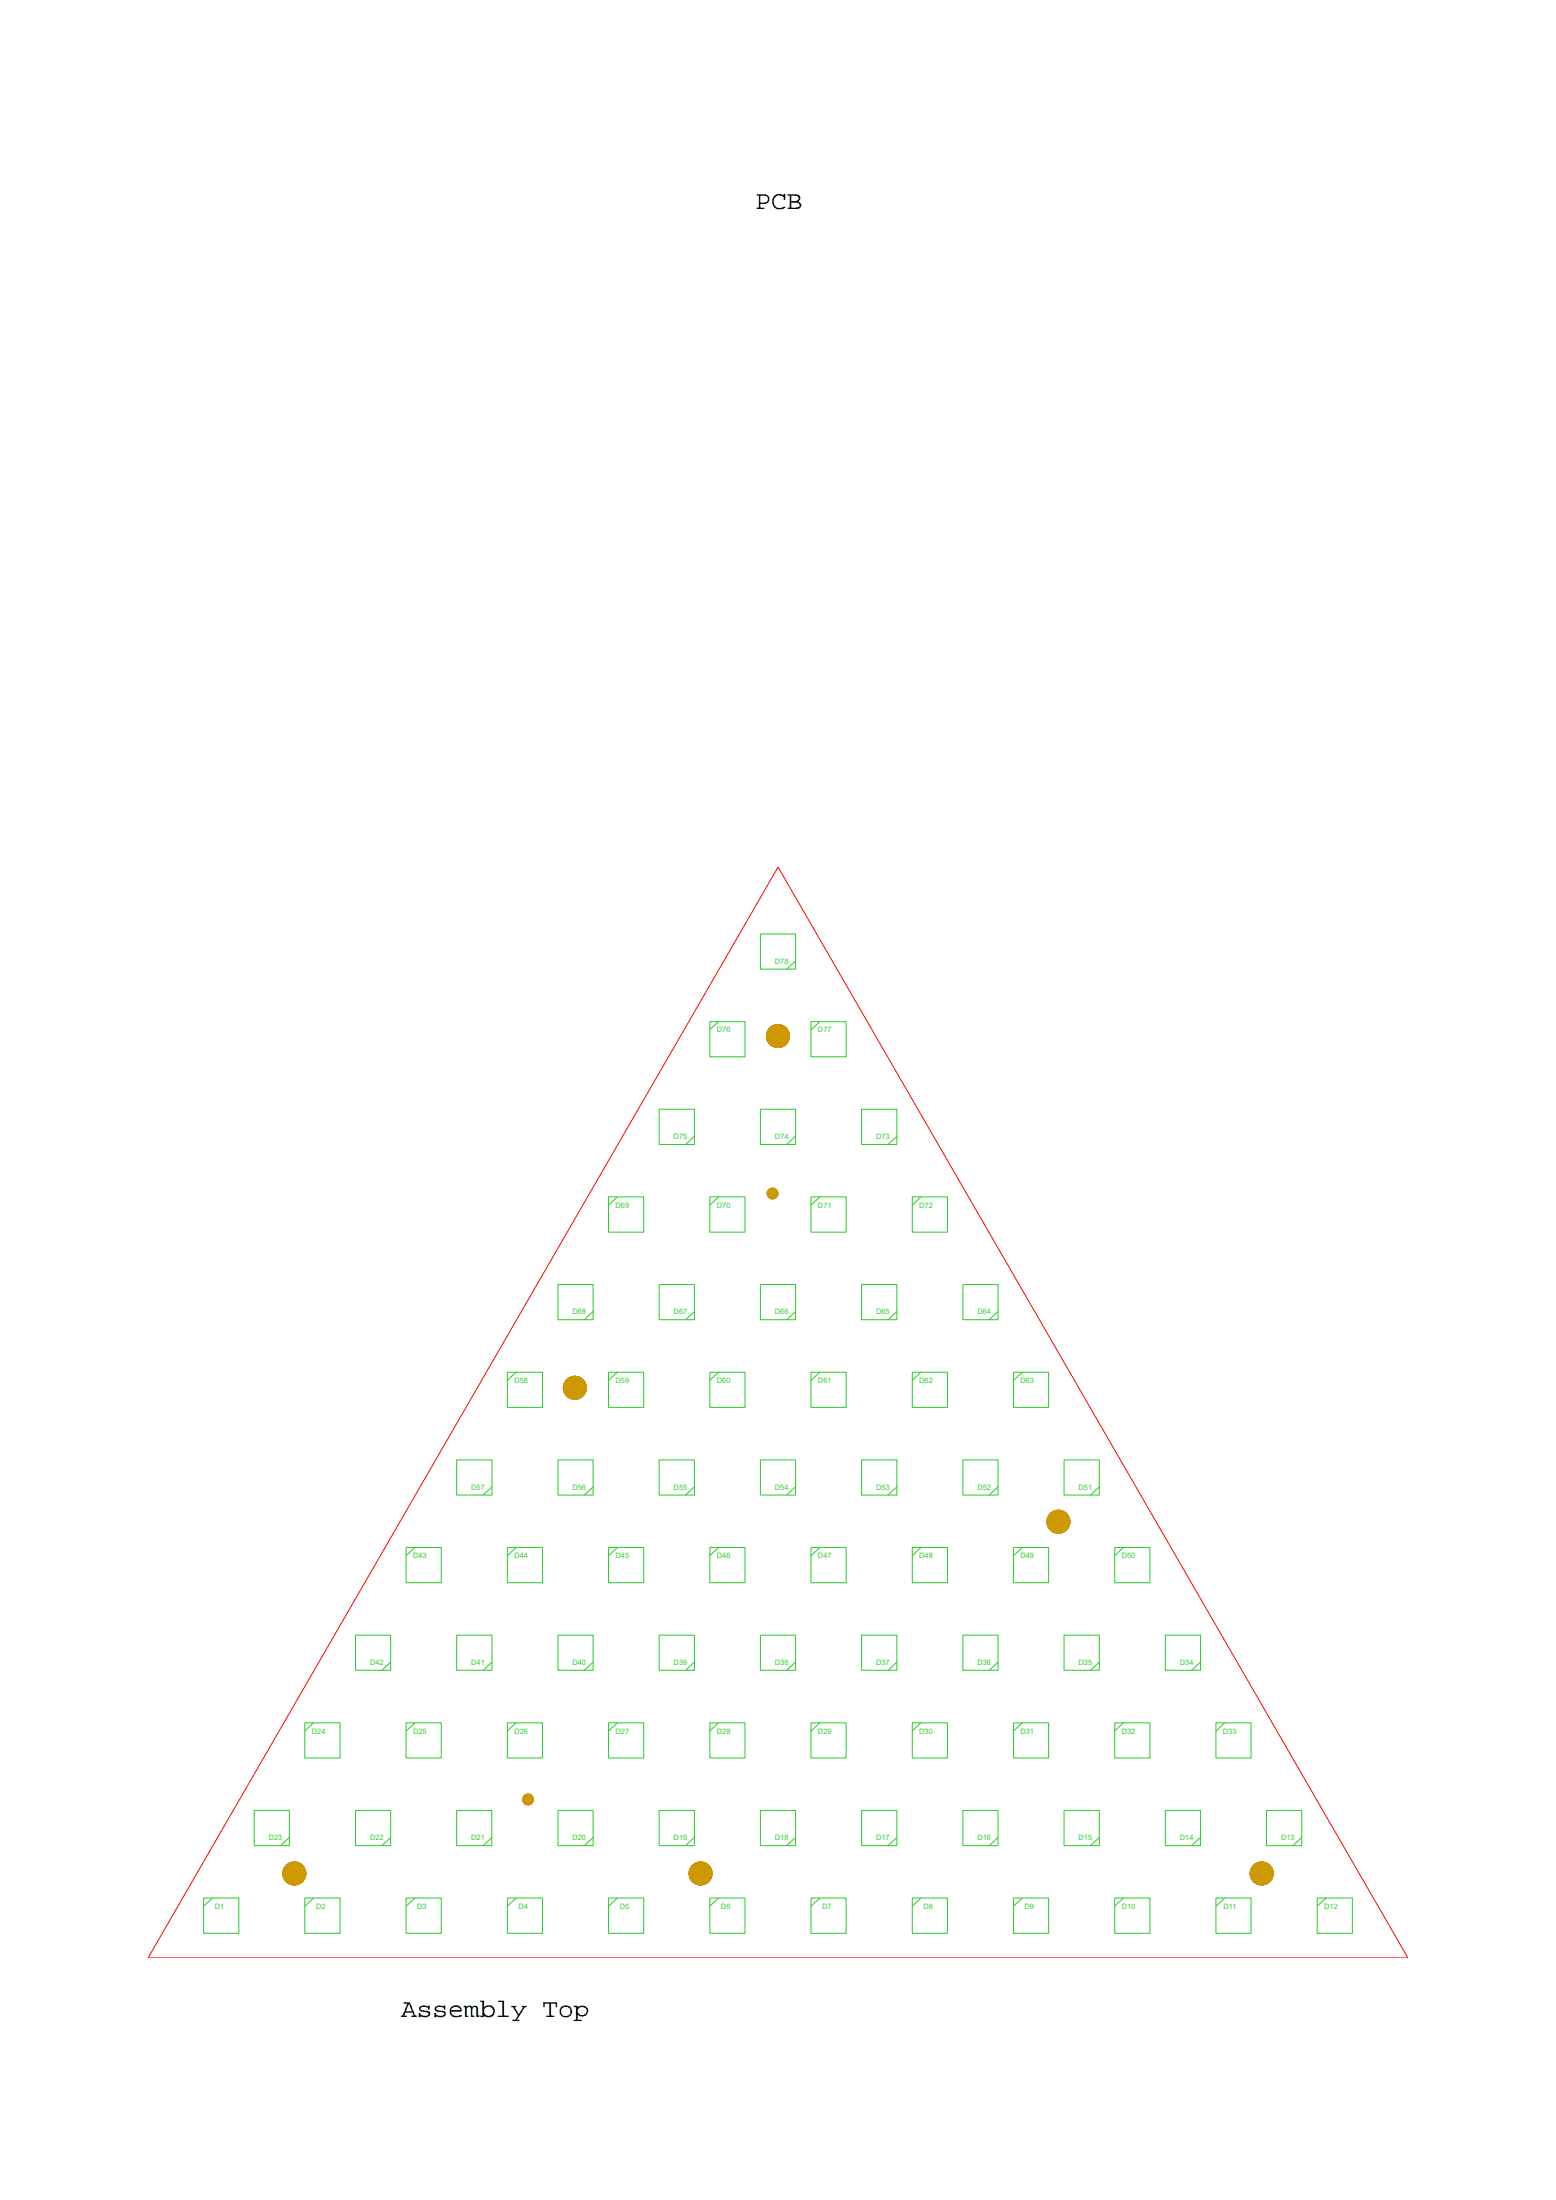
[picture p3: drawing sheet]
<svg xmlns="http://www.w3.org/2000/svg" width="210mm" height="297mm" viewBox="0 0 210 297" stroke-linecap="round" stroke-linejoin="round" font-family="sans-serif">
<!-- layer: 3 -->
<g fill="none" stroke="#3c3" stroke-width=".14">
<path d="M95.8 137.9h4.7v4.8h-4.7zM97 137.9l-1.2 1.1M102.6 126.1h4.8v4.7h-4.8zM107.4 129.7l-1.2 1.1M109.4 137.9h4.8v4.8h-4.8zM110.6 137.9l-1.1 1.1M89 149.7h4.7v4.8h-4.7zM93.7 153.4l-1.2 1.1M102.6 149.7h4.8v4.8h-4.8zM107.4 153.4l-1.2 1.1M116.3 149.7h4.7v4.8h-4.7zM121 153.4l-1.1 1.1"/>
<path d="M75.3 173.4h4.7v4.8h-4.7zM80 177.1l-1.1 1.1M82.1 161.6h4.8v4.7h-4.8zM83.3 161.6l-1.2 1.1M89 173.4h4.7v4.8h-4.7zM93.7 177.1l-1.2 1.1M95.8 161.6h4.7v4.7h-4.7zM97 161.6l-1.2 1.1M102.6 173.4h4.8v4.8h-4.8zM107.4 177.1l-1.2 1.1M109.4 161.6h4.8v4.7h-4.8zM110.6 161.6l-1.1 1.1"/>
<path d="M116.3 173.4h4.7v4.8h-4.7zM121 177.1l-1.1 1.1M123.1 161.6h4.8v4.7h-4.8zM124.3 161.6l-1.2 1.1M129.9 173.4h4.8v4.8h-4.8zM134.7 177.1l-1.2 1.1M61.6 197.1h4.8v4.7h-4.8zM68.5 185.2h4.7v4.8h-4.7zM69.6 185.2l-1.1 1.1M75.3 197.1h4.7v4.7h-4.7zM82.1 185.2h4.8v4.8h-4.8zM83.3 185.2l-1.2 1.1"/>
<path d="M89 197.1h4.7v4.7h-4.7zM95.8 185.2h4.7v4.8h-4.7zM97 185.2l-1.2 1.1M102.6 197.1h4.8v4.7h-4.8zM109.4 185.2h4.8v4.8h-4.8zM110.6 185.2l-1.1 1.1M116.3 197.1h4.7v4.7h-4.7zM123.1 185.2h4.8v4.8h-4.8zM124.3 185.2l-1.2 1.1M129.9 197.1h4.8v4.7h-4.8zM136.8 185.2h4.7v4.8h-4.7zM138 185.2l-1.2 1.1"/>
<path d="M143.6 197.1h4.8v4.7h-4.8zM54.8 208.9h4.7v4.8h-4.7zM56 208.9l-1.2 1.1M66.4 200.7l-1.2 1.1M68.5 208.9h4.7v4.8h-4.7zM69.6 208.9l-1.1 1.1M80 200.7l-1.1 1.1M82.1 208.9h4.8v4.8h-4.8zM83.3 208.9l-1.2 1.1M93.7 200.7l-1.2 1.1M95.8 208.9h4.7v4.8h-4.7zM97 208.9l-1.2 1.1"/>
<path d="M107.4 200.7l-1.2 1.1M109.4 208.9h4.8v4.8h-4.8zM110.6 208.9l-1.1 1.1M121 200.7l-1.1 1.1M123.1 208.9h4.8v4.8h-4.8zM124.3 208.9l-1.2 1.1M134.7 200.7l-1.2 1.1M136.8 208.9h4.7v4.8h-4.7zM138 208.9l-1.2 1.1M148.3 200.7l-1.1 1.1M150.4 208.9h4.8v4.8h-4.8zM151.6 208.9l-1.2 1.1"/>
<path d="M41.1 232.6h4.8v4.7h-4.8zM42.3 232.6l-1.1 1.1M48 220.7h4.7v4.8h-4.7zM52.7 224.4l-1.2 1.1M54.8 232.6h4.7v4.7h-4.7zM56 232.6l-1.2 1.1M61.6 220.7h4.8v4.8h-4.8zM66.4 224.4l-1.2 1.1M68.5 232.6h4.7v4.7h-4.7zM69.6 232.6l-1.1 1.1M75.3 220.7h4.7v4.8h-4.7zM80 224.4l-1.1 1.1"/>
<path d="M82.1 232.6h4.8v4.7h-4.8zM83.3 232.6l-1.2 1.1M89 220.7h4.7v4.8h-4.7zM93.7 224.4l-1.2 1.1M95.8 232.6h4.7v4.7h-4.7zM97 232.6l-1.2 1.1M102.6 220.7h4.8v4.8h-4.8zM107.4 224.4l-1.2 1.1M109.4 232.6h4.8v4.7h-4.8zM110.6 232.6l-1.1 1.1M116.3 220.7h4.7v4.8h-4.7zM121 224.4l-1.1 1.1"/>
<path d="M123.1 232.6h4.8v4.7h-4.8zM124.3 232.6l-1.2 1.1M129.9 220.7h4.8v4.8h-4.8zM134.7 224.4l-1.2 1.1M136.8 232.6h4.7v4.7h-4.7zM138 232.6l-1.2 1.1M143.6 220.7h4.8v4.8h-4.8zM148.3 224.4l-1.1 1.1M150.4 232.6h4.8v4.7h-4.8zM151.6 232.6l-1.2 1.1M157.3 220.7h4.7v4.8h-4.7zM162 224.4l-1.2 1.1"/>
<path d="M164.1 232.6h4.7v4.7h-4.7zM165.3 232.6l-1.2 1.1M27.5 256.2h4.7v4.8h-4.7zM28.7 256.2l-1.2 1.1M34.3 244.4h4.8v4.7h-4.8zM39.1 248.1l-1.2 1M41.1 256.2h4.8v4.8h-4.8zM42.3 256.2l-1.1 1.1M48 244.4h4.7v4.7h-4.7zM52.7 248.1l-1.2 1M54.8 256.2h4.7v4.8h-4.7zM56 256.2l-1.2 1.1"/>
<path d="M61.6 244.4h4.8v4.7h-4.8zM66.4 248.1l-1.2 1M68.5 256.2h4.7v4.8h-4.7zM69.6 256.2l-1.1 1.1M75.3 244.4h4.7v4.7h-4.7zM80 248.1l-1.1 1M82.1 256.2h4.8v4.8h-4.8zM83.3 256.2l-1.2 1.1M89 244.4h4.7v4.7h-4.7zM93.7 248.1l-1.2 1M95.8 256.2h4.7v4.8h-4.7zM97 256.2l-1.2 1.1"/>
<path d="M102.6 244.4h4.8v4.7h-4.8zM107.4 248.1l-1.2 1M109.4 256.2h4.8v4.8h-4.8zM110.6 256.2l-1.1 1.1M116.3 244.4h4.7v4.7h-4.7zM121 248.1l-1.1 1M123.1 256.2h4.8v4.8h-4.8zM124.3 256.2l-1.2 1.1M129.9 244.4h4.8v4.7h-4.8zM134.7 248.1l-1.2 1M136.8 256.2h4.7v4.8h-4.7zM138 256.2l-1.2 1.1"/>
<path d="M143.6 244.4h4.8v4.7h-4.8zM148.3 248.1l-1.1 1M150.4 256.2h4.8v4.8h-4.8zM151.6 256.2l-1.2 1.1M157.3 244.4h4.7v4.7h-4.7zM162 248.1l-1.2 1M164.1 256.2h4.7v4.8h-4.7zM165.3 256.2l-1.2 1.1M170.9 244.4h4.8v4.7h-4.8zM175.7 248.1l-1.2 1M177.8 256.2h4.7v4.8h-4.7zM178.9 256.2l-1.1 1.1"/>
</g>
<path d="M105 117.1l85 147.2h-170z" fill="none" stroke="#f00" stroke-width=".13"/>
<g fill="#c90" stroke="#c90" stroke-width=".13">
<circle cx="77.6" cy="187.3" r="1.54"/>
<circle cx="94.5" cy="252.9" r="1.54"/>
<circle cx="142.8" cy="205.4" r="1.54"/>
<circle cx="170.3" cy="252.9" r="1.54"/>
<circle cx="39.7" cy="252.9" r="1.54"/>
<circle cx="105" cy="139.9" r="1.54"/>
<circle cx="104.3" cy="161.1" r=".71"/>
<circle cx="71.3" cy="242.9" r=".71"/>
</g>
<g font-size="3.5">
<text x="102" y="28.2">PCB</text>
<text x="54.2" y="272.3">Assembly Top</text>
</g>
<g font-size="1" fill="#3c3">
<text x="104.6" y="130.1">D78</text>
<text x="96.7" y="139.3">D76</text>
<text x="110.4" y="139.3">D77</text>
<text x="90.9" y="153.8">D75</text>
<text x="104.6" y="153.8">D74</text>
<text x="118.2" y="153.8">D73</text>
<text x="83.1" y="163">D69</text>
<text x="96.7" y="163">D70</text>
<text x="110.4" y="163">D71</text>
<text x="124.1" y="163">D72</text>
<text x="77.3" y="177.4">D68</text>
<text x="90.9" y="177.4">D67</text>
<text x="104.6" y="177.4">D66</text>
<text x="118.2" y="177.4">D65</text>
<text x="131.9" y="177.4">D64</text>
<text x="69.4" y="186.7">D58</text>
<text x="83.1" y="186.7">D59</text>
<text x="96.7" y="186.7">D60</text>
<text x="110.4" y="186.7">D61</text>
<text x="124.1" y="186.7">D62</text>
<text x="137.7" y="186.7">D63</text>
<text x="63.6" y="201.1">D57</text>
<text x="77.3" y="201.1">D56</text>
<text x="90.9" y="201.1">D55</text>
<text x="104.6" y="201.1">D54</text>
<text x="118.2" y="201.1">D53</text>
<text x="131.9" y="201.1">D52</text>
<text x="145.6" y="201.1">D51</text>
<text x="55.7" y="210.3">D43</text>
<text x="69.4" y="210.3">D44</text>
<text x="83.1" y="210.3">D45</text>
<text x="96.7" y="210.3">D46</text>
<text x="110.4" y="210.3">D47</text>
<text x="124.1" y="210.3">D48</text>
<text x="137.7" y="210.3">D49</text>
<text x="151.4" y="210.3">D50</text>
<text x="49.9" y="224.8">D42</text>
<text x="63.6" y="224.8">D41</text>
<text x="77.3" y="224.8">D40</text>
<text x="90.9" y="224.8">D39</text>
<text x="104.6" y="224.8">D38</text>
<text x="118.2" y="224.8">D37</text>
<text x="131.9" y="224.8">D36</text>
<text x="145.6" y="224.8">D35</text>
<text x="159.2" y="224.8">D34</text>
<text x="42.1" y="234">D24</text>
<text x="55.7" y="234">D25</text>
<text x="69.4" y="234">D26</text>
<text x="83.1" y="234">D27</text>
<text x="96.7" y="234">D28</text>
<text x="110.4" y="234">D29</text>
<text x="124.1" y="234">D30</text>
<text x="137.7" y="234">D31</text>
<text x="151.4" y="234">D32</text>
<text x="165" y="234">D33</text>
<text x="36.3" y="248.4">D23</text>
<text x="49.9" y="248.4">D22</text>
<text x="63.6" y="248.4">D21</text>
<text x="77.3" y="248.4">D20</text>
<text x="90.9" y="248.4">D19</text>
<text x="104.6" y="248.4">D18</text>
<text x="118.2" y="248.4">D17</text>
<text x="131.9" y="248.4">D16</text>
<text x="145.6" y="248.4">D15</text>
<text x="159.2" y="248.4">D14</text>
<text x="172.9" y="248.4">D13</text>
<text x="29" y="257.7">D1</text>
<text x="42.7" y="257.7">D2</text>
<text x="56.3" y="257.7">D3</text>
<text x="70" y="257.7">D4</text>
<text x="83.6" y="257.7">D5</text>
<text x="97.3" y="257.7">D6</text>
<text x="111" y="257.7">D7</text>
<text x="124.6" y="257.7">D8</text>
<text x="138.3" y="257.7">D9</text>
<text x="151.4" y="257.7">D10</text>
<text x="165.1" y="257.7">D11</text>
<text x="178.7" y="257.7">D12</text>
</g>
</svg>
